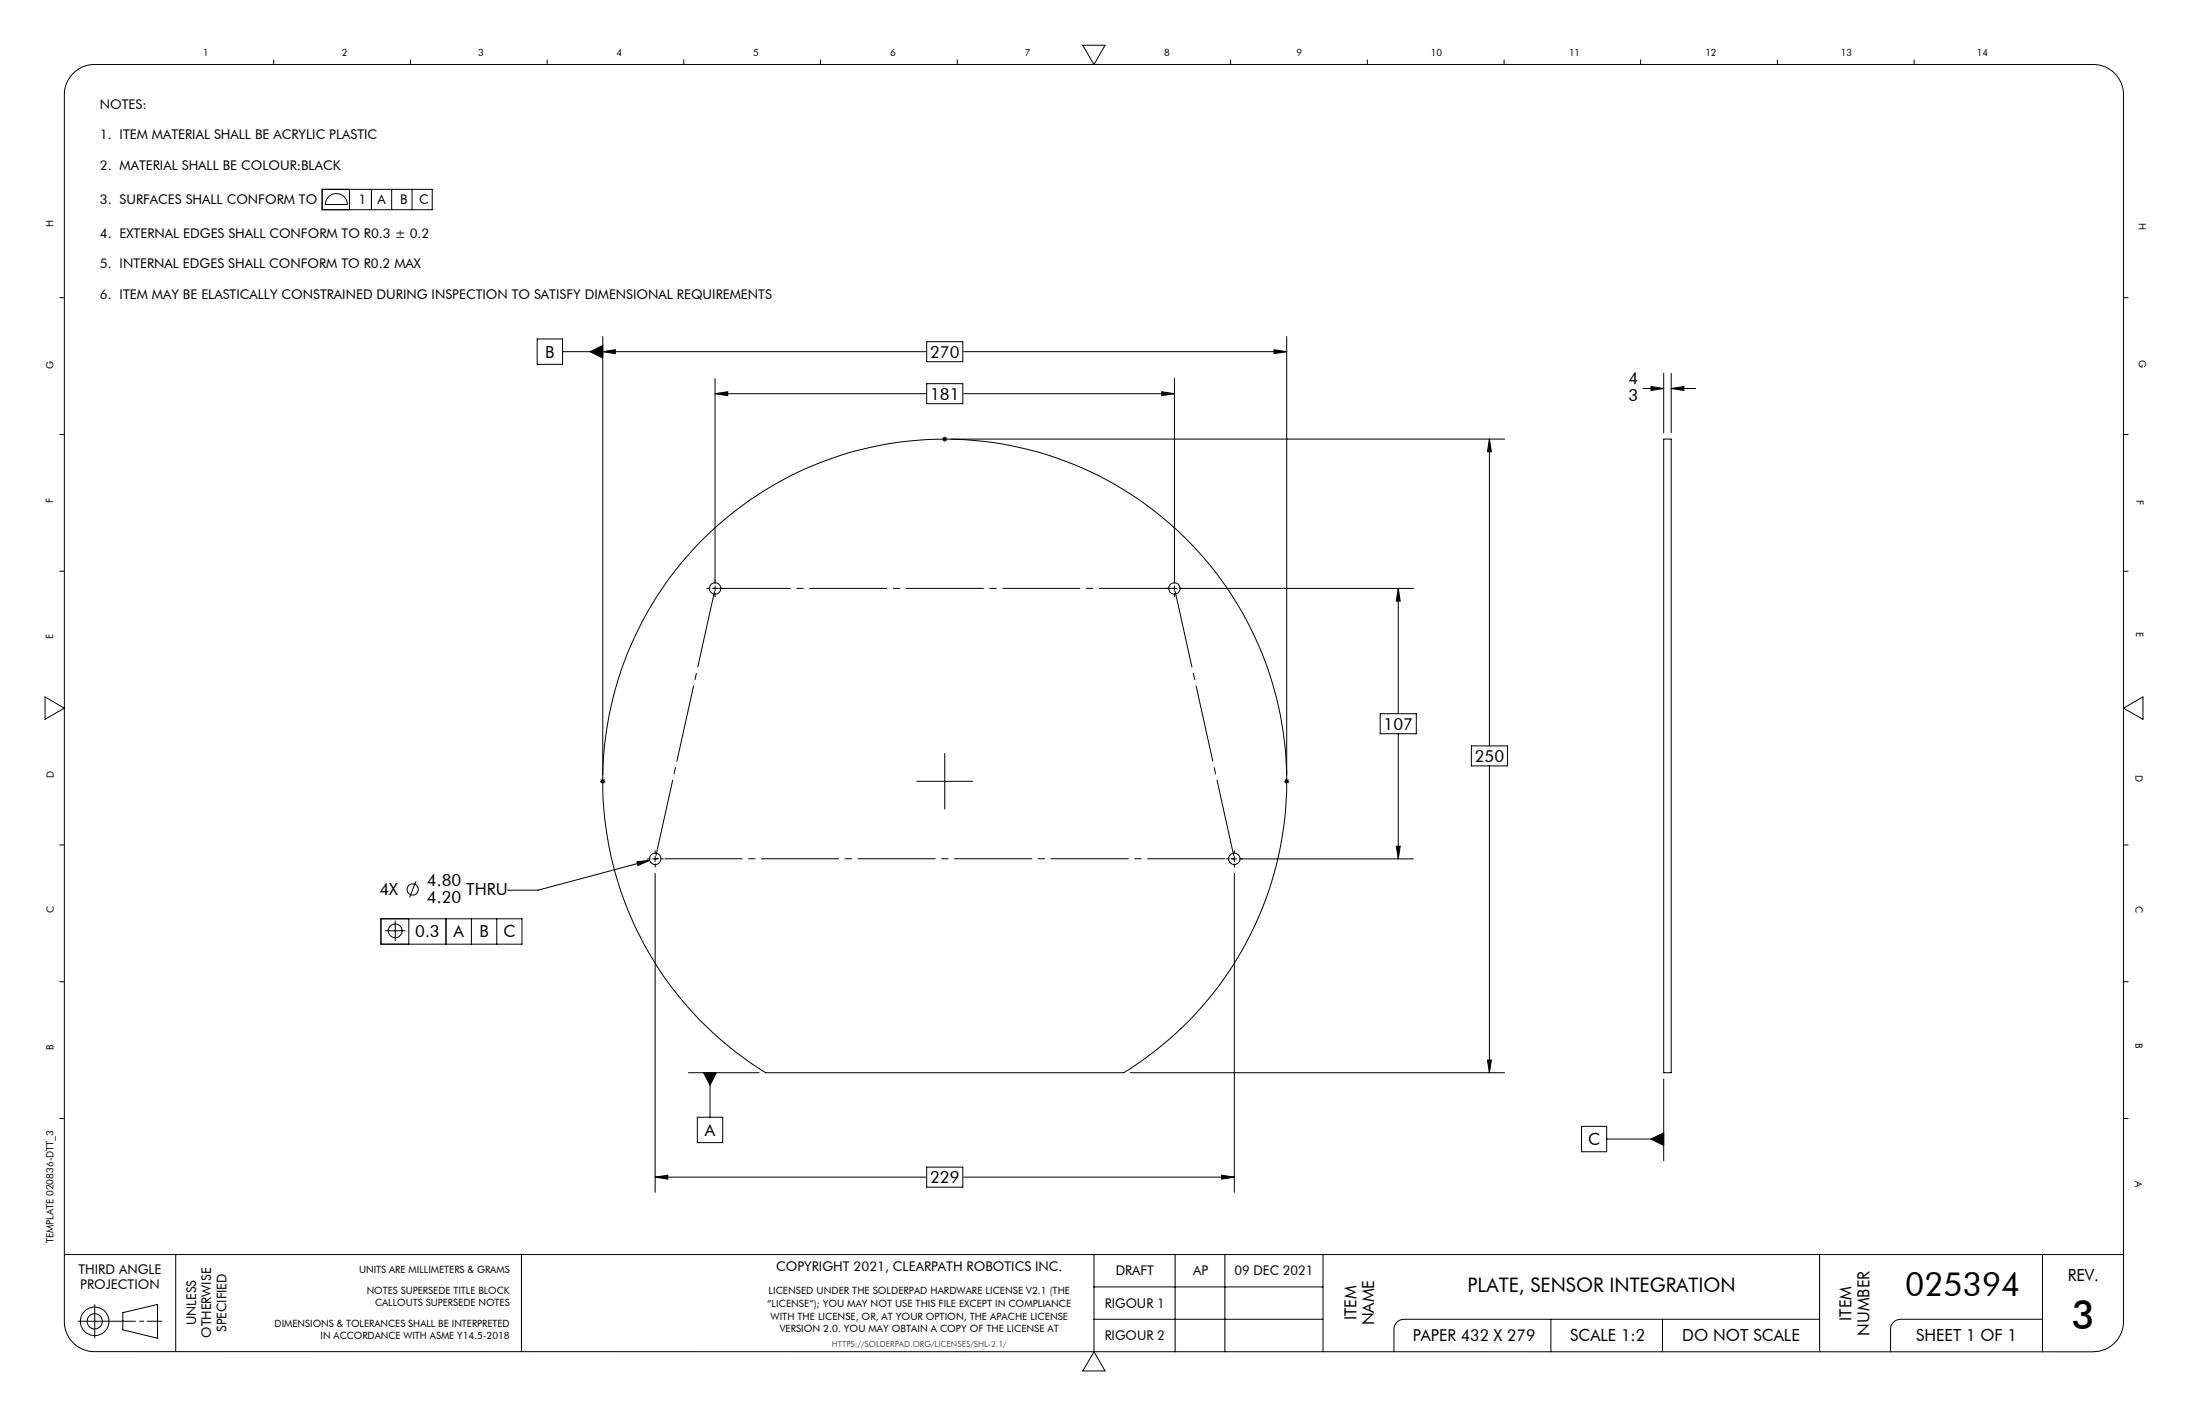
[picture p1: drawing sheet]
<svg xmlns="http://www.w3.org/2000/svg" width="432mm" height="279mm" viewBox="0 0 432 279" stroke-linecap="round" stroke-linejoin="round" font-family="sans-serif">
<g fill="none" stroke="#000" stroke-width=".2">
<path d="M14.3 14.6a5.7 5.7 0 0 1 4.4-1.9h394.4a6 6 0 0 1 6 6v242a6 6 0 0 1-6 6h-394.4a6 6 0 0 1-6-6v-242a5.9 5.9 0 0 1 1.6-4.1zM54 11.8v.9M81 11.8v.9M108 11.8v.9M134.9 11.8v.9M161.9 11.8v.9M188.9 11.8v.9M213.7 8.9h4.4l-2.2 3.8zM242.9 11.8v.9M269.8 11.8v.9M296.8 11.8v.9M323.8 11.8v.9"/>
<path d="M350.8 11.8v.9M377.8 11.8v.9M63.6 37.4h21.7v4h-21.7zM64.8 38.8a2.16 2.16 0 0 1 2.4-.5 2.16 2.16 0 0 1 1.3 2.1h-4.3a2.14 2.14 0 0 1 .6-1.6zM69 37.4v4M73.3 37.4v4M77.3 37.4v4M81.3 37.4v4M11.8 58.7h.9M419.1 58.7h.9M106 66.9h5v5h-5zM116.5 69.4l2.5-1.2v2.5z"/>
<path d="M119 66.4v86.5M119 69.4l2.4-.4v.8zM141.1 74.7v40.4M141.1 77.7h41.6M141.1 77.7l2.5-.4v.8zM182.7 69.4h-71.7M182.9 67.4h7.1v4h-7.1zM182.9 75.7h7.1v4h-7.1zM190.2 69.4h63.7M190.2 77.7h41.6M229.3 77.3l2.5 .4-2.5 .4zM231.8 74.7v40.4"/>
<path d="M251.4 69l2.5 .4-2.5 .4zM253.9 66.4v86.5M324.3 76.7h4M325.8 76.3l2.5 .4-2.5 .3zM328.3 73.7v11.7M329.8 76.7l2.5-.4v.7zM329.8 73.7v11.7M329.8 76.7h4.8M11.8 85.7h.9M185.9 86.6h1M186.1 86.3l.7 .7M186.4 86.1v1"/>
<path d="M186.8 86.3l-.7 .7M187.7 86.6h109.2M293.9 86.6v60.6M293.9 86.6l.4 2.5h-.8zM328.3 86.6h1.5v125.1h-1.5zM419.1 85.7h.9M11.8 112.7h.9M138 107.1a67.5 67.5 0 0 1 101.1 4.9 67.5 67.5 0 0 1-17.3 99.7h-70.7a67.6 67.6 0 0 1-13.1-104.6zM139.5 116.1h.6M140.6 116.1h1M141.1 115.6v1M141.1 117.1v.7"/>
<path d="M142.1 116.1h.6M230.2 116.1h.6M231.3 116.1h1M231.8 115.6v1M231.8 117.1v.7M275.9 116.1v24.7M275.9 116.1l.4 2.5h-.7zM278.9 116.1h-46.1M419.1 112.7h.9M8.9 137.5l3.8 2.2-3.8 2.2zM419.1 139.7l3.8-2.2v4.4zM118.4 154.2h1.1"/>
<path d="M118.6 153.8l.7 .7M119 153.6v1.1M119.3 153.8l-.7 .7M180.9 154.2h11M186.4 148.7v10.9M253.4 154.2h1M253.6 153.8l.7 .7M253.9 153.6v1.1M254.3 153.8l-.7 .7M272.4 140.8h7.1v4h-7.1zM275.9 144.8v24.7M290.4 147.2h7.1v3.9h-7.1z"/>
<path d="M293.9 151.1v60.6M11.8 166.7h.9M82.1 173.9l-1.3 3.2M125.7 170l2.5-.2-2.3 1zM127.7 169.5h.6M128.2 169.8l-22 5.8h-6M128.8 169.5h1M129.3 172.3v63M129.3 167.9v.6M129.3 169v1M129.3 170.5v.6M130.3 169.5h.6"/>
<path d="M242 169.5h.6M243.1 169.5h1M243.6 172.3v63M243.6 167.9v.6M243.6 169v1M243.6 170.5v.6M275.6 167h.7l-.4 2.5zM278.9 169.5h-34.3M419.1 166.7h.9M11.8 193.7h.9M75.2 181.3h27.8v5h-27.8zM76 183.7h4"/>
<path d="M78 181.6v4.1M80.7 181.3v5M88 181.3v5M93 181.3v5M98 181.3v5M419.1 193.7h.9M135.9 211.7h13.9M138.9 211.7h2.5l-1.3 2.4zM140.1 211.7v8.8M223.1 211.7h73.8M293.5 209.2h.8l-.4 2.5zM328.3 212.9v16.1"/>
<path d="M11.8 220.7h.9M129.3 232.3l2.5-.4v.8zM129.3 232.3h53.4M137.6 220.5h5v5h-5zM182.9 230.3h7.1v3.9h-7.1zM190.2 232.3h53.4M241.1 231.9l2.5 .4-2.5 .4zM312.1 222.2h5v5.1h-5zM317.1 224.8h11.2M325.8 224.8l2.5-1.3v2.5zM419.1 220.7h.9M12.7 247.5h406.4"/>
<path d="M18.7 257.4v6.6M24.2 259l6.9-1.6v6.7l-6.9-1.7zM34.7 247.5v19.2M102.9 247.5v19.2M215.9 247.5v19.2M215.9 253.9h45.2M231.9 247.5v19.2M241.7 247.5v19.2M261.1 247.5v19.2M359.1 247.5v19.2M403.1 247.5v19.2M15.4 260.7h11.3"/>
<path d="M27.6 260.7h.8M29 260.7h2.9M215.9 260.3h45.2M215.9 266.7l2.2 3.8h-4.4zM306.1 260.3v6.4M328.1 260.3v6.4M359.1 260.3h-82a1.98 1.98 0 0 0-2 2v4.4M403.1 260.3h-28a1.98 1.98 0 0 0-2 2v4.4"/>
<circle cx="141.1" cy="116.1" r="1.12"/>
<circle cx="231.8" cy="116.1" r="1.12"/>
<circle cx="81.4" cy="175.5" r="1.11"/>
<circle cx="129.3" cy="169.5" r="1.13"/>
<circle cx="243.6" cy="169.5" r="1.13"/>
<circle cx="78" cy="183.7" r="1.34"/>
<circle cx="18.7" cy="260.7" r="1.5"/>
<circle cx="18.7" cy="260.7" r="2.82"/>
</g>
<path d="M141.1 116.1h90.7" fill="none" stroke="#000" stroke-width=".2" stroke-dasharray="15.2 1.3 1.3 1.3" stroke-dashoffset=".4"/>
<path d="M231.8 116.1l11.8 53.3M129.3 169.4l11.8-53.3" fill="none" stroke="#000" stroke-width=".2" stroke-dasharray="15.2 1.3 1.3 1.3" stroke-dashoffset="-.7"/>
<path d="M243.6 169.4h-114.3" fill="none" stroke="#000" stroke-width=".2" stroke-dasharray="15.2 1.3 1.3 1.3" stroke-dashoffset="-1.9"/>
<g fill="#000">
<path d="M293.9 86.6l.4 2.5h-.8zM293.5 209.2h.8l-.4 2.5zM119 69.4l2.4-.4v.8zM251.4 69l2.5 .4-2.5 .4zM275.6 167h.7l-.4 2.5zM275.9 116.1l.4 2.5h-.7zM141.1 77.7l2.5-.4v.8zM229.3 77.3l2.5 .4-2.5 .4z"/>
<path d="M125.7 170l.2 .8 2.3-1zM129.3 232.3l2.5-.4v.8zM241.1 231.9l2.5 .4-2.5 .4zM329.8 76.7l2.5-.4v.7zM325.8 76.3l2.5 .4-2.5 .3z"/>
<path d="M138.9 211.7l1.2 2.4 1.3-2.4zM116.5 69.4l2.5 1.3v-2.5zM325.8 224.8l2.5 1.2v-2.5z"/>
</g>
<text font-size="7.9" x="408.8" y="262.3">3</text>
<text font-size="6.6" x="376" y="255.8">025394</text>
<text font-size="3.9" x="289.6" y="254.9">PLATE, SENSOR INTEGRATION</text>
<g font-size="3.3">
<text x="107.6" y="70.6">B</text>
<text x="183.5" y="70.6">270</text>
<text x="321.4" y="75.8">4</text>
<text x="183.6" y="78.8">181</text>
<text x="321.4" y="79.1">3</text>
<text x="273" y="144">107</text>
<text x="291" y="150.3">250</text>
<text x="74.9" y="176.7">4X</text>
<text x="84.3" y="174.8">4.80</text>
<text x="84.3" y="178.1">4.20</text>
<text x="92" y="176.7">THRU</text>
<text x="81.9" y="185">0.3</text>
<text x="89.5" y="185">A</text>
<text x="94.6" y="185">B</text>
<text x="99.4" y="185">C</text>
<text x="139.1" y="224.1">A</text>
<text x="313.4" y="225.9">C</text>
<text x="183.6" y="233.4">229</text>
<text x="408.1" y="252.7">REV.</text>
<text x="267.7" y="260.5" transform="rotate(-90 267.7 260.5)">ITEM</text>
<text x="271.2" y="261.5" transform="rotate(-90 271.2 261.5)">NAME</text>
<text x="365.4" y="260.6" transform="rotate(-90 365.4 260.6)">ITEM</text>
<text x="368.9" y="263.5" transform="rotate(-90 368.9 263.5)">NUMBER</text>
<text x="309.9" y="264.6">SCALE 1:2</text>
<text x="332" y="264.6">DO NOT SCALE</text>
<text x="378.2" y="264.6">SHEET 1 OF 1</text>
</g>
<text font-size="3.2" x="278.8" y="264.6">PAPER 432 X 279</text>
<g font-size="2.6">
<text x="19.7" y="21.5">NOTES:</text>
<text x="19.7" y="27.5">1. ITEM MATERIAL SHALL BE ACRYLIC PLASTIC</text>
<text x="19.7" y="33.5">2. MATERIAL SHALL BE COLOUR:BLACK</text>
<text x="19.7" y="40.3">3. SURFACES SHALL CONFORM TO</text>
<text x="70.8" y="40.3">1</text>
<text x="74.5" y="40.3">A</text>
<text x="79" y="40.3">B</text>
<text x="82.8" y="40.3">C</text>
<text x="19.7" y="46.9">4. EXTERNAL EDGES SHALL CONFORM TO R0.3 ± 0.2</text>
<text x="19.7" y="52.9">5. INTERNAL EDGES SHALL CONFORM TO R0.2 MAX</text>
<text x="19.7" y="58.9">6. ITEM MAY BE ELASTICALLY CONSTRAINED DURING INSPECTION TO SATISFY DIMENSIONAL REQUIREMENTS</text>
<text x="15.5" y="251.4">THIRD ANGLE</text>
<text x="153.2" y="250.8">COPYRIGHT 2021, CLEARPATH ROBOTICS INC.</text>
<text x="220.2" y="251.5">DRAFT</text>
<text x="235.5" y="251.5">AP</text>
<text x="243.6" y="251.5">09 DEC 2021</text>
<text x="15.8" y="254.4">PROJECTION</text>
<text x="38.7" y="261.5" transform="rotate(-90 38.7 261.5)">UNLESS</text>
<text x="41.7" y="264" transform="rotate(-90 41.7 264)">OTHERWISE</text>
<text x="44.7" y="262.8" transform="rotate(-90 44.7 262.8)">SPECIFIED</text>
<text x="218" y="258.1">RIGOUR 1</text>
<text x="218" y="264.4">RIGOUR 2</text>
</g>
<g font-size="2">
<text x="40.1" y="11">1</text>
<text x="67.5" y="11">2</text>
<text x="94.3" y="11">3</text>
<text x="121.7" y="11">4</text>
<text x="148.6" y="11">5</text>
<text x="175.7" y="11">6</text>
<text x="202.3" y="11">7</text>
<text x="229.7" y="11">8</text>
<text x="255.9" y="11">9</text>
<text x="282.4" y="11">10</text>
<text x="309.7" y="11">11</text>
<text x="336.6" y="11">12</text>
<text x="363.3" y="11">13</text>
<text x="390.1" y="11">14</text>
<text x="10.5" y="44.9" transform="rotate(-90 10.5 44.9)">H</text>
<text x="422.1" y="44.1" transform="rotate(90 422.1 44.1)">H</text>
<text x="422.1" y="71.1" transform="rotate(90 422.1 71.1)">G</text>
<text x="10.6" y="72.9" transform="rotate(-90 10.6 72.9)">G</text>
<text x="10.5" y="99.3" transform="rotate(-90 10.5 99.3)">F</text>
<text x="421.6" y="98.7" transform="rotate(90 421.6 98.7)">F</text>
<text x="421.6" y="124.6" transform="rotate(90 421.6 124.6)">E</text>
<text x="10.5" y="126.1" transform="rotate(-90 10.5 126.1)">E</text>
<text x="10.7" y="153.5" transform="rotate(-90 10.7 153.5)">D</text>
<text x="421.4" y="153" transform="rotate(90 421.4 153)">D</text>
<text x="421.4" y="178.8" transform="rotate(90 421.4 178.8)">C</text>
<text x="10.6" y="180.2" transform="rotate(-90 10.6 180.2)">C</text>
<text x="10.6" y="207.2" transform="rotate(-90 10.6 207.2)">B</text>
<text x="421.4" y="205.8" transform="rotate(90 421.4 205.8)">B</text>
<text x="421.4" y="233.1" transform="rotate(90 421.4 233.1)">A</text>
<text x="10.5" y="245.3" transform="rotate(-90 10.5 245.3)">TEMPLATE 020836-DTT_3</text>
<text x="70.9" y="251.2">UNITS ARE MILLIMETERS &amp; GRAMS</text>
<text x="72.4" y="255.2">NOTES SUPERSEDE TITLE BLOCK</text>
<text x="74" y="257.7">CALLOUTS SUPERSEDE NOTES</text>
<text x="151.4" y="257.9">“LICENSE”); YOU MAY NOT USE THIS FILE EXCEPT IN COMPLIANCE</text>
<text x="151.7" y="255.4">LICENSED UNDER THE SOLDERPAD HARDWARE LICENSE V2.1 (THE</text>
<text x="54.2" y="261.7">DIMENSIONS &amp; TOLERANCES SHALL BE INTERPRETED</text>
<text x="152.1" y="260.4">WITH THE LICENSE, OR, AT YOUR OPTION, THE APACHE LICENSE</text>
<text x="153.9" y="262.9">VERSION 2.0. YOU MAY OBTAIN A COPY OF THE LICENSE AT</text>
<text x="63.3" y="264.2">IN ACCORDANCE WITH ASME Y14.5-2018</text>
</g>
<text font-size="1.6" fill="#00f" x="164.2" y="265.7">HTTPS://SOLDERPAD.ORG/LICENSES/SHL-2.1/</text>
</svg>
